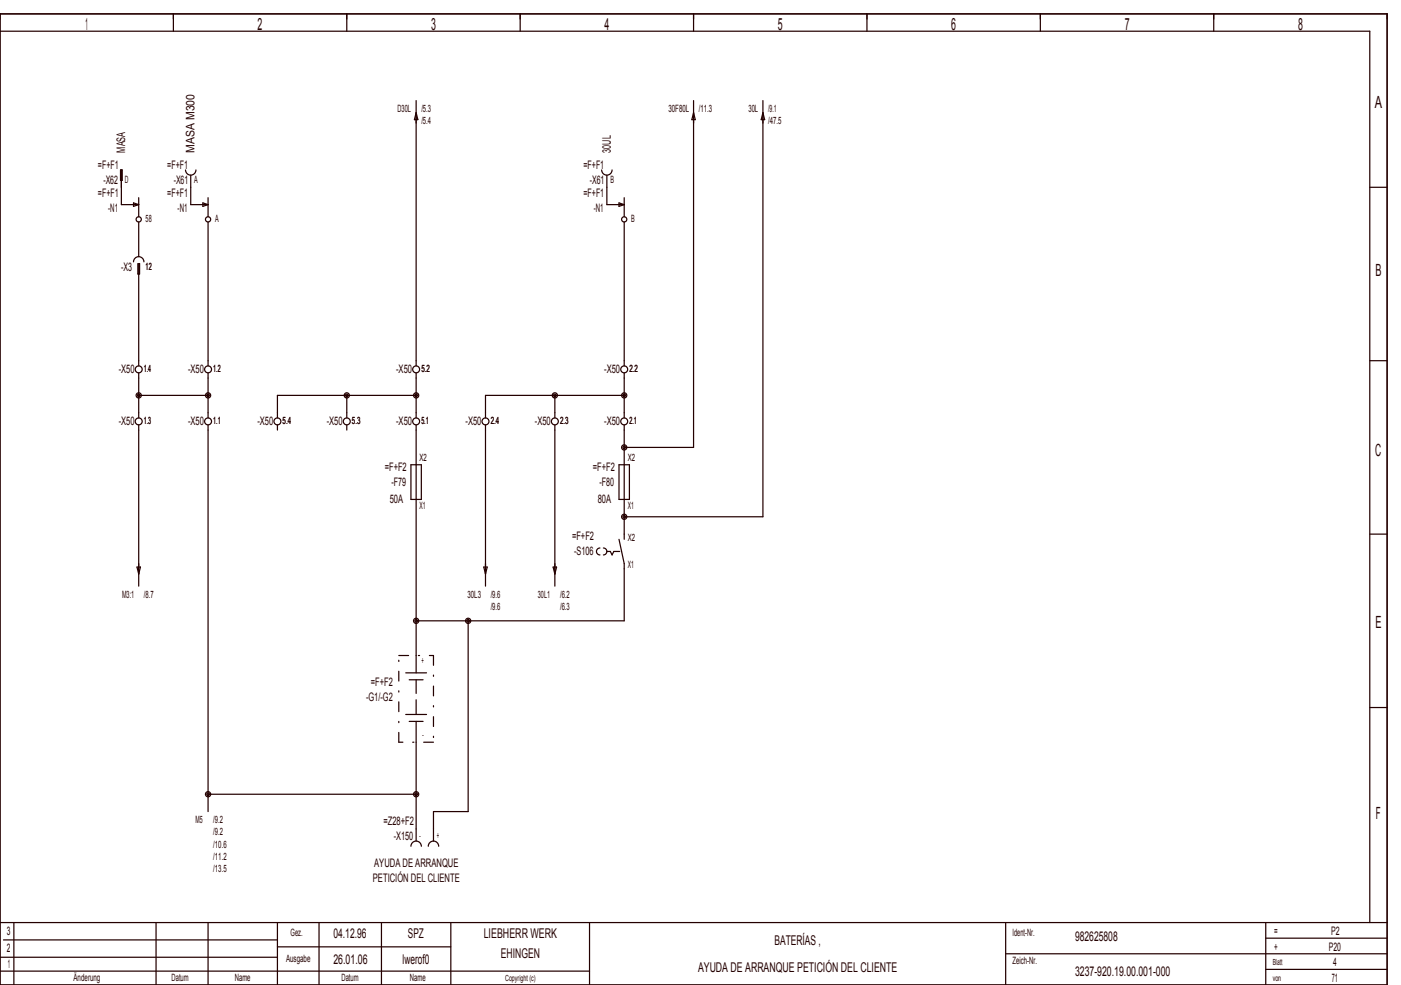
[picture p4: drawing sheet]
<svg xmlns="http://www.w3.org/2000/svg" width="404mm" height="284mm" viewBox="0 0 404 284" stroke-linecap="round" stroke-linejoin="round" font-family="sans-serif">
<g fill="none" stroke="#240000" stroke-width=".35">
<path d="M0 4h400v280h-400zM0 9h395v257M50 4v5M100 4v5M150 4v5M200 4v5M250 4v5M300 4v5M350 4v5M120 29v76.5M120 32.5l.5 2h-1zM200 32.5l.5 2h-1z"/>
<path d="M200 29v100h-20M220 32.5l.5 2h-1zM220 29v120h-40M34.7 49h.6v3h-.6zM35 49v10h5M38.5 58.5l1.5 .5-1.5 .5zM40 57v5.5M53.5 49a1.5 1.5 0 0 0 1.5 1.5 1.5 1.5 0 0 0 1.5-1.5M55 50.5v8.5h5M58.5 58.5l1.5 .5-1.5 .5zM60 57v5.5M173.5 49a1.5 1.5 0 0 0 1.5 1.5 1.5 1.5 0 0 0 1.5-1.5"/>
<path d="M175 50.5v8.5h5M178.5 58.5l1.5 .5-1.5 .5zM180 57v5.5M395 54h5M38.5 75.5a1.5 1.5 0 0 1 1.5-1.5 1.5 1.5 0 0 1 1.5 1.5M39.8 76v3h.5v-3h-.3v29.5M40 64v10M60 64v41.5M180 64v41.5M40 107.5v13M40 114h20M60 107.5v13"/>
<path d="M100 114v6.5M120 107.5v13M120 114h-40v6.5M160 114v6.5M180 114h-40v6.5M180 107.5v13M395 104h5M40 122.5v46.5M60 122.5v111.5M80 122.5v1.5M100 122.5v1.5M118.5 134h3v10h-3z"/>
<path d="M120 122.5v71.5M140 122.5v46.5M160 122.5v46.5M178.5 134h3v10h-3zM180 122.5v33M173 158a1 1 0 0 0-1 1 1 1 0 0 0 1 1M174 158a1 1 0 0 1 1 1 1 1 0 0 1-1 1M175 159h1l.5 1 .5-1M178.5 155.5l1.5 7v16.5h-60M395 154h5M39.5 163.5h1l-.5 2zM135 179v55h-10v8.5"/>
<path d="M139.5 163.5h1l-.5 2zM159.5 163.5h1l-.5 2zM117 194h6M118 196h4M117 206h6M118 208h4M120 208v34.5M395 204h5M60 229h60M118.5 244a1.5 1.5 0 0 1 1.5-1.5 1.5 1.5 0 0 1 1.5 1.5M123.5 244a1.5 1.5 0 0 1 1.5-1.5 1.5 1.5 0 0 1 1.5 1.5M0 280h170"/>
<path d="M0 276h80M0 266h400M1 271h79M4 266v18M45 266v18M60 266v18M80 266v18M80 273h50M92 266v18M110 266v18M130 266v18M170 266v18"/>
<path d="M290 266v18M290 275h110M365 266v18M365 279.5h35M365 270.5h35"/>
<circle cx="40" cy="63.2" r=".75"/>
<circle cx="60" cy="63.2" r=".75"/>
<circle cx="180" cy="63.2" r=".75"/>
<circle cx="40" cy="106.5" r="1"/>
<circle cx="40" cy="114" r=".75"/>
<circle cx="40" cy="114" r=".38"/>
<circle cx="60" cy="106.5" r="1"/>
<circle cx="60" cy="114" r=".75"/>
<circle cx="60" cy="114" r=".38"/>
<circle cx="100" cy="114" r=".75"/>
<circle cx="100" cy="114" r=".38"/>
<circle cx="120" cy="106.5" r="1"/>
<circle cx="120" cy="114" r=".75"/>
<circle cx="120" cy="114" r=".38"/>
<circle cx="160" cy="114" r=".75"/>
<circle cx="160" cy="114" r=".38"/>
<circle cx="180" cy="106.5" r="1"/>
<circle cx="180" cy="114" r=".75"/>
<circle cx="180" cy="114" r=".38"/>
<circle cx="40" cy="121.5" r="1"/>
<circle cx="60" cy="121.5" r="1"/>
<circle cx="80" cy="121.5" r="1"/>
<circle cx="100" cy="121.5" r="1"/>
<circle cx="120" cy="121.5" r="1"/>
<circle cx="140" cy="121.5" r="1"/>
<circle cx="160" cy="121.5" r="1"/>
<circle cx="180" cy="129" r=".75"/>
<circle cx="180" cy="121.5" r="1"/>
<circle cx="180" cy="129" r=".38"/>
<circle cx="180" cy="149" r=".75"/>
<circle cx="180" cy="149" r=".38"/>
<circle cx="120" cy="179" r=".75"/>
<circle cx="120" cy="179" r=".38"/>
<circle cx="135" cy="179" r=".75"/>
<circle cx="135" cy="179" r=".38"/>
<circle cx="60" cy="229" r=".75"/>
<circle cx="60" cy="229" r=".38"/>
<circle cx="120" cy="229" r=".75"/>
<circle cx="120" cy="229" r=".38"/>
</g>
<path d="M177 159h1.7M120 206v-10" fill="none" stroke="#240000" stroke-width=".35" stroke-dasharray="4.2 1.8"/>
<path d="M115 189h10M125 189v25M115 214v-25M125 214h-10" fill="none" stroke="#240000" stroke-width=".35" stroke-dasharray="2.8 2.8 .4 2.8"/>
<g font-size="4.8" fill="#240000">
<text x="24.6" y="8.6">1</text>
<text x="74.3" y="8.6">2</text>
<text x="124.3" y="8.6">3</text>
<text x="174.3" y="8.6">4</text>
<text x="224.3" y="8.6">5</text>
<text x="274.3" y="8.6">6</text>
<text x="324.3" y="8.6">7</text>
<text x="374.3" y="8.6">8</text>
<text x="396.5" y="31.1">A</text>
<text x="396.7" y="79.6">B</text>
<text x="396.6" y="131.6">C</text>
<text x="396.7" y="181.1">E</text>
<text x="396.8" y="236.1">F</text>
</g>
<g font-size="3.9" fill="#240000">
<text x="96.2" y="270.3">04.12.96</text>
<text x="117.6" y="270.3">SPZ</text>
<text x="139.5" y="270.3">LIEBHERR WERK</text>
<text x="223.3" y="272.3">BATERÍAS ,</text>
<text x="310" y="271.3">982625808</text>
<text x="96.1" y="277.8">26.01.06</text>
<text x="116.1" y="277.8">lwerof0</text>
<text x="144.4" y="276.3">EHINGEN</text>
<text x="201.3" y="280.3">AYUDA DE ARRANQUE PETICIÓN DEL CLIENTE</text>
<text x="310" y="281.3">3237­920.19.00.001­000</text>
</g>
<g font-size="3.4" fill="#240000">
<text x="36.1" y="44" transform="rotate(-90 36.1 44)">MASA</text>
<text x="56.1" y="44" transform="rotate(-90 56.1 44)">MASA M300</text>
<text x="176.1" y="44" transform="rotate(-90 176.1 44)">30UL</text>
<text x="28.2" y="48.7">=F+F1</text>
<text x="29.8" y="53.1">­X62</text>
<text x="48.2" y="48.7">=F+F1</text>
<text x="50.1" y="53.1">­X61</text>
<text x="168.2" y="48.7">=F+F1</text>
<text x="170.1" y="53.1">­X61</text>
<text x="28.2" y="56.7">=F+F1</text>
<text x="48.2" y="56.7">=F+F1</text>
<text x="168.2" y="56.7">=F+F1</text>
<text x="31.2" y="61.1">­N1</text>
<text x="51.2" y="61.1">­N1</text>
<text x="171.2" y="61.1">­N1</text>
<text x="34.9" y="78.1">­X3</text>
<text x="34.2" y="107.6">­X50</text>
<text x="54.2" y="107.6">­X50</text>
<text x="114.2" y="107.6">­X50</text>
<text x="174.2" y="107.6">­X50</text>
<text x="34.2" y="122.6">­X50</text>
<text x="54.2" y="122.6">­X50</text>
<text x="74.2" y="122.6">­X50</text>
<text x="94.2" y="122.6">­X50</text>
<text x="114.2" y="122.6">­X50</text>
<text x="134.2" y="122.6">­X50</text>
<text x="154.2" y="122.6">­X50</text>
<text x="174.2" y="122.6">­X50</text>
<text x="111" y="135.7">=F+F2</text>
<text x="171" y="135.7">=F+F2</text>
<text x="112.9" y="140.1">­F79</text>
<text x="172.9" y="140.1">­F80</text>
<text x="112.4" y="145.1">50A</text>
<text x="172.4" y="145.1">80A</text>
<text x="165" y="155.7">=F+F2</text>
<text x="165.5" y="160.1">­S106</text>
<text x="107" y="197.7">=F+F2</text>
<text x="105.5" y="202.1">­G1/­G2</text>
<text x="110.5" y="237.7">=Z28+F2</text>
<text x="113.5" y="242.1">­X150</text>
<text x="107.9" y="250.1">AYUDA DE ARRANQUE</text>
<text x="107.5" y="254.4">PETICIÓN DEL CLIENTE</text>
<text x="2" y="269.6">3</text>
<text x="367.5" y="269.6">=</text>
<text x="383.8" y="269.6">P2</text>
<text x="2" y="274.6">2</text>
<text x="367.5" y="274.1">+</text>
<text x="383.2" y="274.1">P20</text>
<text x="2.2" y="279.1">1</text>
<text x="384.5" y="278.6">4</text>
<text x="384" y="283.1">71</text>
</g>
<g font-size="2.9" fill="#240000">
<text x="114.6" y="32.4">D30L</text>
<text x="121.5" y="32.4">/5.3</text>
<text x="121.5" y="35.9">/5.4</text>
<text x="192.8" y="32.4">30F80L</text>
<text x="201.5" y="32.4">/11.3</text>
<text x="215.8" y="32.4">30L</text>
<text x="221.5" y="32.4">/9.1</text>
<text x="221.5" y="35.9">/47.5</text>
<text x="36" y="52.9">D</text>
<text x="56" y="52.9">A</text>
<text x="176" y="52.9">B</text>
<text x="42" y="63.9">58</text>
<text x="62" y="63.9">A</text>
<text x="182" y="63.9">B</text>
<text x="42" y="77.9">12</text>
<text x="41.5" y="107.4">1.4</text>
<text x="61.5" y="107.4">1.2</text>
<text x="121.5" y="107.4">5.2</text>
<text x="181.5" y="107.4">2.2</text>
<text x="41.5" y="122.4">1.3</text>
<text x="61.5" y="122.4">1.1</text>
<text x="81.5" y="122.4">5.4</text>
<text x="101.5" y="122.4">5.3</text>
<text x="121.5" y="122.4">5.1</text>
<text x="141.5" y="122.4">2.4</text>
<text x="161.5" y="122.4">2.3</text>
<text x="181.5" y="122.4">2.1</text>
<text x="121" y="132.9">X2</text>
<text x="181" y="132.9">X2</text>
<text x="121" y="146.9">X1</text>
<text x="181" y="146.9">X1</text>
<text x="181" y="155.9">X2</text>
<text x="181" y="163.9">X1</text>
<text x="35.2" y="172.4">M3:1</text>
<text x="41.5" y="172.4">/8.7</text>
<text x="134.8" y="172.4">30L3</text>
<text x="141.5" y="172.4">/9.6</text>
<text x="155.1" y="172.4">30L1</text>
<text x="161.5" y="172.4">/6.2</text>
<text x="141.5" y="175.9">/9.6</text>
<text x="161.5" y="175.9">/6.3</text>
<text x="121.6" y="191.4">+</text>
<text x="121.8" y="212.9">­</text>
<text x="56.4" y="237.4">M5</text>
<text x="61.5" y="237.4">/9.2</text>
<text x="61.5" y="240.9">/9.2</text>
<text x="61.5" y="244.4">/10.6</text>
<text x="121" y="241.9">­</text>
<text x="126" y="241.9">+</text>
<text x="61.5" y="247.9">/11.2</text>
<text x="61.5" y="251.4">/13.5</text>
<text x="83.8" y="269.9">Gez.</text>
<text x="292" y="269.9">Ident­Nr.</text>
<text x="82.5" y="277.4">Ausgabe</text>
<text x="292" y="277.9">Zeich­Nr.</text>
<text x="21.2" y="282.9">Änderung</text>
<text x="49.5" y="282.9">Datum</text>
<text x="67.7" y="282.9">Name</text>
<text x="98.5" y="282.9">Datum</text>
<text x="118.2" y="282.9">Name</text>
</g>
<g font-size="2.4" fill="#240000">
<text x="367" y="278.3">Blatt</text>
<text x="145.7" y="282.8">Copyright (c)</text>
<text x="367" y="282.8">von</text>
</g>
</svg>
